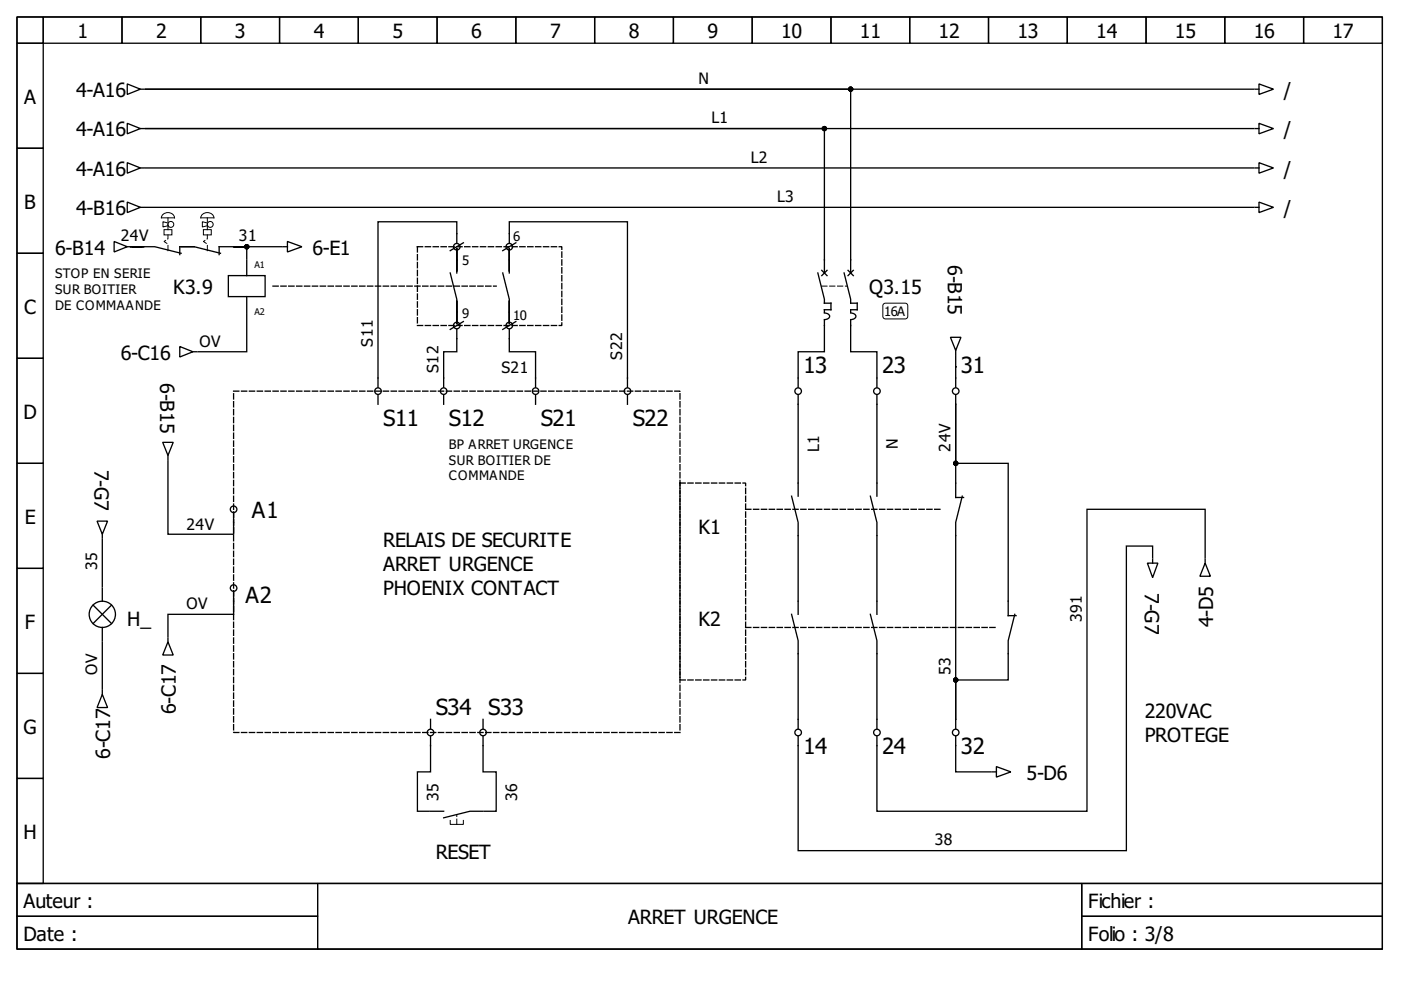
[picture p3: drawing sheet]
<svg xmlns="http://www.w3.org/2000/svg" width="297mm" height="210mm" viewBox="0 0 297 210" stroke-linecap="round" stroke-linejoin="round" font-family="sans-serif">
<g fill="none" stroke="#000" stroke-width=".28">
<path d="M3.6 3.6h289.5v183.7h-289.5zM3.6 3.6h5.6v5.6h-5.6zM3.6 9.2h5.6v22.2h-5.6zM9.2 3.6h16.7v5.6h-16.7zM25.9 3.6h16.7v5.6h-16.7zM27 17.8l2.8 1.1-2.8 1.1zM29.8 18.9h.8M42.6 3.6h16.7v5.6h-16.7zM59.3 3.6h16.7v5.6h-16.7zM76 3.6h16.7v5.6h-16.7zM92.7 3.6h16.7v5.6h-16.7zM109.4 3.6h16.7v5.6h-16.7z"/>
<path d="M126.1 3.6h16.7v5.6h-16.7zM142.8 3.6h16.7v5.6h-16.7zM159.5 3.6h16.7v5.6h-16.7zM176.2 3.6h16.7v5.6h-16.7zM192.9 3.6h16.7v5.6h-16.7zM209.6 3.6h16.7v5.6h-16.7zM226.3 3.6h16.7v5.6h-16.7zM243 3.6h16.7v5.6h-16.7zM259.7 3.6h16.7v5.6h-16.7zM265.8 18.9h-234.9h149.5v39M266.1 18.9h.8M266.9 17.8l3.1 1.1-3.1 1.1z"/>
<path d="M276.4 3.6h16.7v5.6h-16.7zM3.6 31.4h5.6v22.3h-5.6zM27 34.5l2.8 1.1-2.8 1.1zM27 26.1l2.8 1.2-2.8 1.1zM29.8 35.6h.8M29.8 27.3h.8M30.9 35.6h234.9M265.8 27.3h-234.9h143.9v30.6M266.1 35.6h.8M266.1 27.3h.8M266.9 34.5l3.1 1.1-3.1 1.1zM266.9 26.1l3.1 1.2-3.1 1.1z"/>
<path d="M3.6 53.7h5.6v22.3h-5.6zM24.2 51.2l2.8 1.1-2.8 1.1zM27 42.8l2.8 1.2-2.8 1.1zM27 52.3h.8M28.1 52.3h2.5h-3.1h5.3l5.6 1.4M29.8 44h.8M30.9 44h234.9M38.4 52.3h2.8l5.5 1.4M41.2 52.3h-3.1v1.7M48.4 58.4h7.8v4.5h-7.8zM49.5 52.3h10.3M49.5 52.3h2.8v2.5"/>
<path d="M49.5 52.3h-3v1.7M52.3 55.1v3.3M60.1 52.3h.8M60.9 51.2l3.1 1.1-3.1 1.1zM95.5 57.9l1.3 5.5v4.8M96.8 52.6v5zM96.8 51.5v-4.5h-16.7v35.1M96.8 53.1v4.8M98.2 51.5l-2.7 1.6M106.6 57.9l1.4 5.5v4.8M108 52.6v5zM108 51.5v-4.5h25v35.1"/>
<path d="M108 53.1v4.8M109.4 51.5l-2.8 1.6M173.4 57.9l1.4 5.5v.9h1.4v1.4h-1.4v.5M174.2 57.3l1.1 1.1M175.3 57.3l-1.1 1.1M179 57.9l1.4 5.5v.9h1.3v1.4h-1.3v.5M179.8 57.3l1.1 1.1M180.9 57.3l-1.1 1.1M266.1 44h.8M266.9 42.8l3.1 1.2-3.1 1.1zM3.6 76h5.6v22.2h-5.6zM38.1 73.5l2.8 1.1-2.8 1.1z"/>
<path d="M40.9 74.6h.8M52.3 66.5v8.1h-10.3M52.3 62.9v3.3M96.8 63.7v5zM96.8 69.8v4.8h-2.7v7.5M98.2 68.2l-2.7 1.6M108 63.7v5zM108 69.8v4.8h5.6v7.5M109.4 68.2l-2.8 1.6M174.8 66.4a.83 .83 0 0 1 1 .9l-.6 .4-.4 .1M174.8 67.9v6.7h-5.6v7.5M180.4 66.4a.83 .83 0 0 1 1 .9l-.6 .4-.4 .1"/>
<path d="M180.4 67.9v6.7h5.5v7.5M201.5 71.5h2.2l-1.1 2.8zM202.6 75.4v6.7M202.6 74.3v.8M3.6 98.2h5.6v22.3h-5.6zM34.5 93.8h2.2l-1.1 2.8zM35.6 97.7v15.6h13.9v-4.5M35.6 96.6v.8M80.1 83.8v1.9M94.1 83.8v1.9M113.6 83.8v1.9M133 83.8v1.9"/>
<path d="M169.2 83.8v21.4M185.9 83.8v21.4M202.6 85.7v19.8h1.7M202.6 85.7v12.5h11.2v32.3h1.6M202.6 83.8v1.9M20.6 110.5h2.2l-1.1 2.8zM21.7 114.4v10M21.7 113.3v.8M167.8 105.2l1.4 5.6v19.5M184.5 105.2l1.4 5.6v19.5M204 105.2l-1.4 5.6v41.7M243.3 119.4h2.2l-1.1 3.1z"/>
<path d="M244.4 118.3v-2.5h-5.6v64.6h-69.6v-24.3M244.4 118.6v.8M255.5 118.3v-10.3h-25v64h-44.6v-15.9M255.5 119.4l1.1 2.8h-2.2zM255.5 118.6v.8M3.6 120.5h5.6v22.3h-5.6zM19.7 128.3l3.9 3.9M21.7 136.1v10M21.7 124.7v2.8M21.7 133v2.8M23.6 128.3l-3.9 3.9M35.6 136.1l1.1 2.8h-2.2z"/>
<path d="M35.6 135.3v.8M49.5 125.5v4.8h-13.9v4.7M167.8 130.3l1.4 5.5v18.7M184.5 130.3l1.4 5.5v18.7M215.2 130.3l-1.4 5.5v8.4h-11.2v8.3M3.6 142.8h5.6v22.2h-5.6zM21.7 147.2l1.1 2.8h-2.2zM21.7 146.4v.8M91.3 156.1v7.6h-2.8v8.3h2.5M91.3 152.5v2M102.4 156.1v7.6h2.8v8.3h-2.5M102.4 152.5v2"/>
<path d="M202.6 156.1v7.6h7.5M202.6 152.5v2M3.6 165h5.6v22.3h-5.6zM91.3 172h2.8M102.4 172h-2.8l-5.5 1.4M210.4 163.7h.9M211.3 162.5l3 1.2-3 1.1zM3.6 187.3h289.5v13.9h-289.5z"/>
<circle cx="96.8" cy="52.3" r=".7"/>
<circle cx="108" cy="52.3" r=".7"/>
<circle cx="96.8" cy="69" r=".7"/>
<circle cx="108" cy="69" r=".7"/>
<circle cx="80.1" cy="82.9" r=".7"/>
<circle cx="94.1" cy="82.9" r=".7"/>
<circle cx="113.6" cy="82.9" r=".7"/>
<circle cx="133" cy="82.9" r=".7"/>
<circle cx="169.2" cy="82.9" r=".7"/>
<circle cx="185.9" cy="82.9" r=".7"/>
<circle cx="202.6" cy="82.9" r=".7"/>
<circle cx="49.5" cy="108" r=".7"/>
<circle cx="21.7" cy="130.3" r="2.78"/>
<circle cx="49.5" cy="124.7" r=".7"/>
<circle cx="91.3" cy="155.3" r=".7"/>
<circle cx="102.4" cy="155.3" r=".7"/>
<circle cx="169.2" cy="155.3" r=".7"/>
<circle cx="185.9" cy="155.3" r=".7"/>
<circle cx="202.6" cy="155.3" r=".7"/>
</g>
<g fill="none" stroke="#000" stroke-width=".21">
<path d="M34.5 45.5a1.47 1.47 0 0 1 2.5 .7h-2.8zM34.8 48.7h1.6v1.1h-1.6zM35.7 47.3l-1.2-.3v1.1l1.2-.3M42.8 45.5a1.47 1.47 0 0 1 2.6 .7h-2.8zM43.1 48.7h1.7v1.1h-1.7zM44 47.3l-1.1-.3v1.1l1.1-.3M187.3 64.6l.4-.3 4.5 .1 .3 .4-.1 2.5-.5 .3-4.4-.1-.3-.4zM95.5 174v.8h2.7v-.8M3.6 187.3h63.7v7h-63.7zM3.6 194.3h63.7v6.9h-63.7zM67.3 187.3h162v13.9h-162zM229.3 187.3h63.8v7h-63.8z"/>
<path d="M229.3 194.3h63.8v6.9h-63.8z"/>
<circle cx="36.2" cy="47.6" r=".63"/>
<circle cx="44.6" cy="47.6" r=".63"/>
</g>
<path d="M88.5 52.3h30.6v16.7h-30.6zM57.9 60.7h47.3M49.5 82.9h94.7v72.4h-94.7zM144.2 102.4h13.9v41.8h-13.9zM158.1 108h41.7M158.1 133h52.9" fill="none" stroke="#000" stroke-width=".28" stroke-dasharray="1.1 .6"/>
<path d="M35.6 53.1v-1.3l-.8-.6 .8-.6v-.8M35.6 48.7v-2.5M44 53.1v-1.3l-.9-.6 .9-.6v-.8M44 48.7v-2.5M174.2 60.7h5.3M96.8 174.8v-2" fill="none" stroke="#000" stroke-width=".21" stroke-dasharray="1.1 .6"/>
<g fill="#000" stroke="#000" stroke-width=".28">
<circle cx="180.4" cy="18.9" r=".42"/>
<circle cx="174.8" cy="27.3" r=".42"/>
<circle cx="52.3" cy="52.3" r=".42"/>
<circle cx="202.6" cy="98.2" r=".42"/>
<circle cx="202.6" cy="144.2" r=".42"/>
</g>
<g font-size="4.7">
<text x="170.3" y="79.2">13</text>
<text x="187" y="79.2">23</text>
<text x="203.7" y="79.2">31</text>
<text x="81.3" y="90.3">S11</text>
<text x="95.2" y="90.3">S12</text>
<text x="114.7" y="90.3">S21</text>
<text x="134.1" y="90.3">S22</text>
<text x="53.4" y="109.8">A1</text>
<text x="52" y="127.9">A2</text>
<text x="92.4" y="151.5">S34</text>
<text x="103.5" y="151.5">S33</text>
<text x="170.3" y="159.9">14</text>
<text x="187" y="159.9">24</text>
<text x="203.7" y="159.9">32</text>
</g>
<g font-size="4.2">
<text x="16.4" y="8.1">1</text>
<text x="33.1" y="8.1">2</text>
<text x="49.8" y="8.1">3</text>
<text x="66.5" y="8.1">4</text>
<text x="83.2" y="8.1">5</text>
<text x="99.9" y="8.1">6</text>
<text x="116.6" y="8.1">7</text>
<text x="133.3" y="8.1">8</text>
<text x="150" y="8.1">9</text>
<text x="165.6" y="8.1">10</text>
<text x="182.3" y="8.1">11</text>
<text x="199" y="8.1">12</text>
<text x="215.7" y="8.1">13</text>
<text x="232.4" y="8.1">14</text>
<text x="249.1" y="8.1">15</text>
<text x="265.8" y="8.1">16</text>
<text x="282.5" y="8.1">17</text>
<text x="5.1" y="22">A</text>
<text x="16.1" y="20.6">4-A16</text>
<text x="272.2" y="20.6">/</text>
<text x="16.1" y="28.9">4-A16</text>
<text x="272.2" y="28.9">/</text>
<text x="16.1" y="37.3">4-A16</text>
<text x="272.2" y="37.3">/</text>
<text x="5.1" y="44.2">B</text>
<text x="16.1" y="45.6">4-B16</text>
<text x="272.2" y="45.6">/</text>
<text x="11.7" y="54">6-B14</text>
<text x="66.2" y="54">6-E1</text>
<text x="201" y="56.2" transform="rotate(90 201 56.2)">6-B15</text>
<text x="36.7" y="62.3">K3.9</text>
<text x="184.3" y="62.3">Q3.15</text>
<text x="5.1" y="66.5">C</text>
<text x="25.6" y="76.3">6-C16</text>
<text x="33.9" y="81.3" transform="rotate(90 33.9 81.3)">6-B15</text>
<text x="5" y="88.8">D</text>
<text x="20" y="99.6" transform="rotate(90 20 99.6)">7-G7</text>
<text x="5.3" y="111">E</text>
<text x="148.1" y="113.3">K1</text>
<text x="81.3" y="116.1">RELAIS DE SECURITE</text>
<text x="81.3" y="121.1">ARRET URGENCE</text>
<text x="242.7" y="125.8" transform="rotate(90 242.7 125.8)">7-G7</text>
<text x="81.3" y="126.1">PHOENIX CONTACT</text>
<text x="5.3" y="133.3">F</text>
<text x="27" y="132.8">H_</text>
<text x="148.1" y="132.8">K2</text>
<text x="257.2" y="133" transform="rotate(-90 257.2 133)">4-D5</text>
<text x="5" y="155.6">G</text>
<text x="37.3" y="151.4" transform="rotate(-90 37.3 151.4)">6-C17</text>
<text x="242.7" y="152.2">220VAC</text>
<text x="23.4" y="160.9" transform="rotate(-90 23.4 160.9)">6-C17</text>
<text x="242.7" y="157.3">PROTEGE</text>
<text x="217.7" y="165.3">5-D6</text>
<text x="5" y="177.9">H</text>
<text x="92.4" y="182">RESET</text>
<text x="5" y="192.5">Auteur :</text>
<text x="133.2" y="195.9">ARRET URGENCE</text>
<text x="230.7" y="192.5">Fichier :</text>
<text x="5" y="199.4">Date :</text>
<text x="230.7" y="199.4">Folio : 3/8</text>
</g>
<g font-size="3.3">
<text x="148.1" y="17.8">N</text>
<text x="150.9" y="26.1">L1</text>
<text x="159.2" y="34.5">L2</text>
<text x="164.8" y="42.8">L3</text>
<text x="25.6" y="51.2">24V</text>
<text x="50.6" y="51.2">31</text>
<text x="42.3" y="73.5">OV</text>
<text x="79" y="73.5" transform="rotate(-90 79 73.5)">S11</text>
<text x="131.9" y="76.3" transform="rotate(-90 131.9 76.3)">S22</text>
<text x="93" y="79" transform="rotate(-90 93 79)">S12</text>
<text x="106.3" y="79">S21</text>
<text x="173.7" y="95.9" transform="rotate(-90 173.7 95.9)">L1</text>
<text x="190.4" y="95.2" transform="rotate(-90 190.4 95.2)">N</text>
<text x="201.5" y="95.7" transform="rotate(-90 201.5 95.7)">24V</text>
<text x="39.5" y="112.4">24V</text>
<text x="20.6" y="120.8" transform="rotate(-90 20.6 120.8)">35</text>
<text x="39.5" y="129.1">OV</text>
<text x="229.3" y="131.9" transform="rotate(-90 229.3 131.9)">391</text>
<text x="20.6" y="143.1" transform="rotate(-90 20.6 143.1)">OV</text>
<text x="201.5" y="143.1" transform="rotate(-90 201.5 143.1)">53</text>
<text x="93" y="169.8" transform="rotate(-90 93 169.8)">35</text>
<text x="109.7" y="169.8" transform="rotate(-90 109.7 169.8)">36</text>
<text x="198.2" y="179.2">38</text>
</g>
<g font-size="2.8">
<text x="108.8" y="51.1">6</text>
<text x="11.7" y="59">STOP EN SERIE</text>
<text x="98" y="56.2">5</text>
<text x="11.7" y="62.3">SUR BOITIER</text>
<text x="11.7" y="65.7">DE COMMAANDE</text>
<text x="98" y="67.3">9</text>
<text x="108.8" y="67.8">10</text>
<text x="187.5" y="67.1">16A</text>
<text x="95.2" y="95.2">BP ARRET URGENCE</text>
<text x="95.2" y="98.5">SUR BOITIER DE</text>
<text x="95.2" y="101.9">COMMANDE</text>
</g>
<g font-size="1.9">
<text x="54" y="56.9">A1</text>
<text x="54" y="66.9">A2</text>
</g>
</svg>
